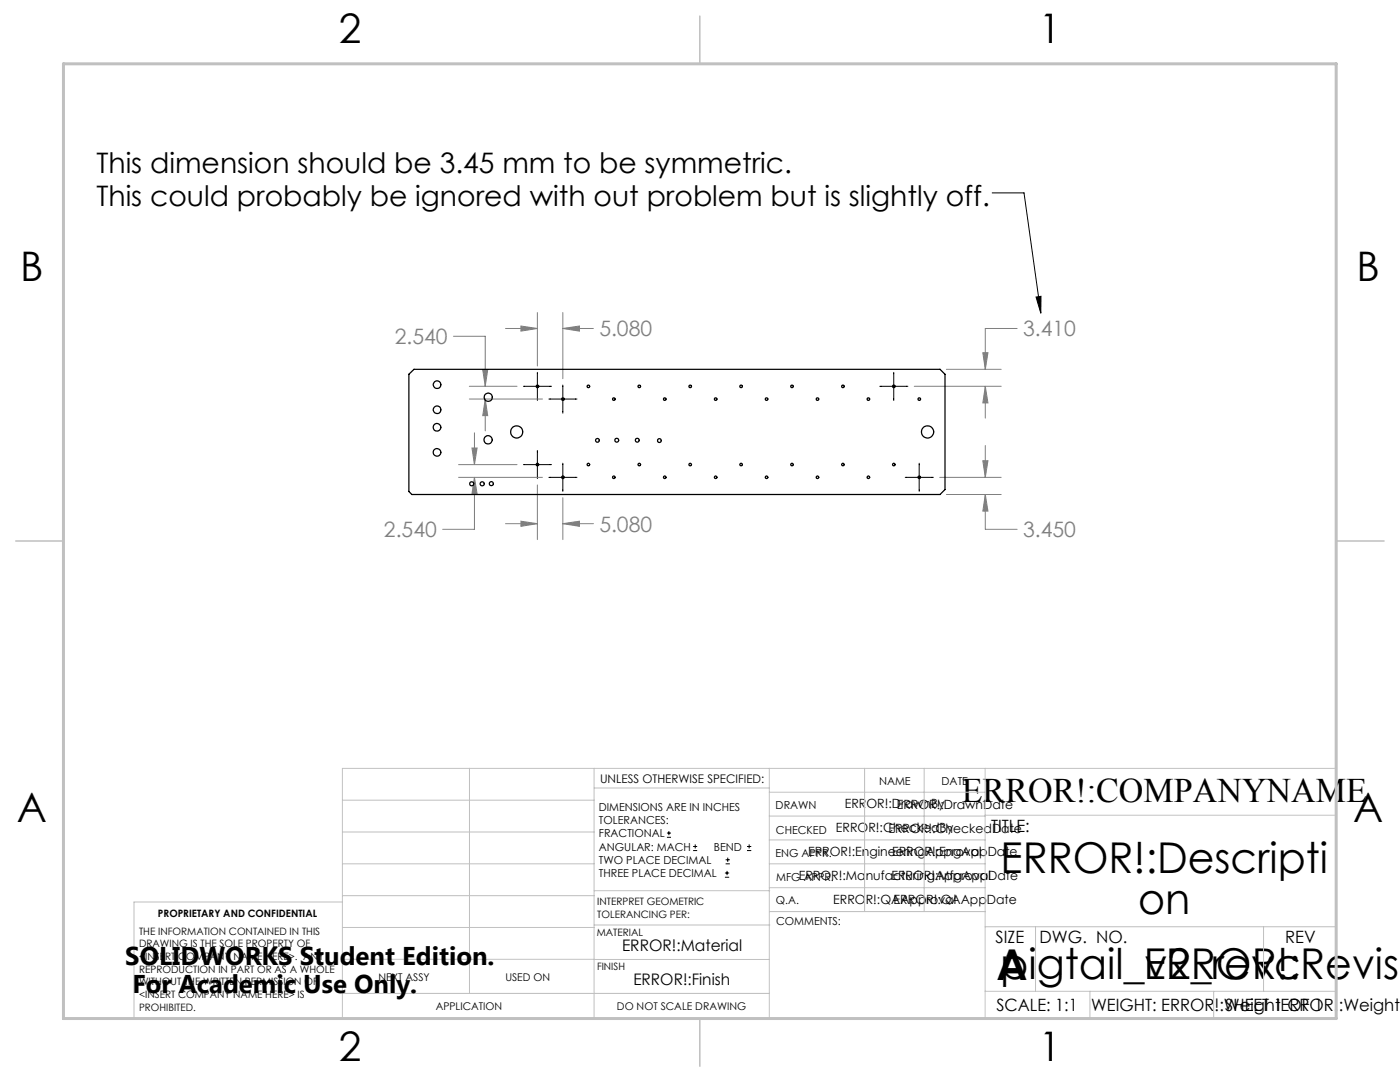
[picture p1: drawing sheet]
<svg xmlns="http://www.w3.org/2000/svg" width="279mm" height="216mm" viewBox="0 0 279 216" stroke-linecap="round" stroke-linejoin="round" font-family="sans-serif">
<g fill="none" stroke="#000" stroke-width=".2">
<path d="M198 38.5h6.4l3.3 24M206.8 59.3l1-.2-.1 3.4zM104.5 77.1h5.6M107.2 74.3v5.6M109.5 79.6h5.6M112.3 76.8v5.6M175.6 77.1h5.6M178.4 74.3v5.6M104.5 92.7h5.6M107.2 89.9v5.6M109.5 95.2h5.6M112.3 92.4v5.6"/>
<path d="M180.7 95.2h5.6M183.4 92.4v5.6M133.1 167.1h.8M133.1 166.2h.8M133.5 165.8v.9M138.3 169.7h.8M138.3 168.9h.8M138.7 168.5v.8M144.7 175h.8M144.7 174.2h.8M144.8 172.4h.9M144.8 171.6h.9"/>
<path d="M145.1 173.8v.8M145.2 171.1v.9M149.1 169.7h.8M149.1 168.9h.8M149.5 168.5v.8"/>
</g>
<g fill="none" stroke="#808080" stroke-width=".2">
<path d="M90.5 67.1h6.3v10M93.7 77.1h9.5M93.7 79.6h14.6M96.3 73.8h1l-.5 3.3zM96.8 79.6l.5 3.3h-1zM96.8 79.6v6.4M100.9 65.5h6.3M104 65.1l3.2 .4-3.2 .6zM107.2 62.4v10.6M112.3 65.5l3.3-.4v1zM112.3 62.4v13.2M112.3 65.5h6.1"/>
<path d="M182.5 77.1h17.3M188.9 73.7h10.9M196.1 70.4h1.1l-.6 3.3zM196.6 77.1l.6 3.3h-1.1zM196.6 77.1v6.3M203 65.5h-6.4v8.2M91.5 95.2h16.8M91.5 92.7h11.7M94.2 89.4h1l-.5 3.3zM94.7 95.3l.5 3.2h-1zM94.7 95.2v10.4h-6.4M94.7 86.4v6.3"/>
<path d="M107.2 96.8v10.9M112.3 99.3v8.4M187.5 95.2h12.3M188.9 98.7h10.9M196.1 91.9h1.1l-.6 3.4zM196.6 98.7l.6 3.3h-1.1zM196.6 98.7v6.9h6.4M196.6 88.9v6.3M100.9 104.5h6.3M104 104l3.2 .5-3.2 .5zM112.3 104.5l3.3-.5v1zM112.3 104.5h6.1"/>
</g>
<g fill="none" stroke="#c0c0c0" stroke-width=".2">
<path d="M68.3 159.7h50.3M93.7 153.3v44.9M118.6 153.3v49.9M118.6 157.2h34.9M153.5 153.3v49.9M153.5 158.1h43.1M172.5 153.3v28.6M184.4 153.3v28.6M196.6 153.3v49.9M68.3 180h-41.6v23.2h240v-49.9h-198.4v49.9M68.3 178.7h50.3M68.3 172.4h50.3"/>
<path d="M68.3 166h50.3M118.6 177.7h35M153.5 167.6h43.1M153.5 162.8h43.1M153.5 172.4h43.1M153.5 177.1h43.1M196.6 162.7h70.1M68.3 198.2h85.2M68.3 191.4l85.2 .1M68.3 185.1h50.3M118.6 184.6h35M153.6 181.9h43"/>
<path d="M196.6 197.8h70.1M196.6 184.9h70.1M206.7 184.9v12.9M217.5 197.8v5.4M242.2 197.8v5.4M252.2 184.9v12.9"/>
</g>
<path d="M139.7 3.2v9.5M3.1 107.9h9.6M266.7 107.9h9.5M139.7 203.2v9.6" fill="none" stroke="#c0c0c0" stroke-width=".3"/>
<path d="M12.7 12.7h254v190.5h-254z" fill="none" stroke="#c0c0c0" stroke-width=".6"/>
<path d="M206.8 59.3l1-.2-.1 3.4z" fill="#000"/>
<path d="M104 104l3.2 .5-3.2 .5zM112.3 104.5l3.3-.5v1zM94.7 95.3l.5 3.2h-1zM94.2 89.4h1l-.5 3.3zM196.1 91.9h1.1l-.6 3.4zM196.6 98.7l.6 3.3h-1.1zM196.6 77.1l.6 3.3h-1.1zM196.1 70.4h1.1l-.6 3.3zM112.3 65.5l3.3-.4v1zM104 65.1l3.2 .4-3.2 .6zM96.8 79.6l.5 3.3h-1zM96.3 73.8h1l-.5 3.3z" fill="#808080"/>
<g fill="none" stroke="#000" stroke-width=".25">
<path d="M81.6 74.7l1-1h105l1 1v23l-1 1h-105.4l-.6-.6z"/>
<circle cx="87.2" cy="76.8" r=".76"/>
<circle cx="97.4" cy="79.3" r=".82"/>
<circle cx="107.3" cy="77.1" r=".26"/>
<circle cx="112.3" cy="79.7" r=".26"/>
<circle cx="117.4" cy="77.1" r=".26"/>
<circle cx="122.5" cy="79.7" r=".26"/>
<circle cx="127.6" cy="77.1" r=".26"/>
<circle cx="132.7" cy="79.7" r=".26"/>
<circle cx="137.7" cy="77.1" r=".26"/>
<circle cx="142.8" cy="79.7" r=".26"/>
<circle cx="147.9" cy="77.1" r=".26"/>
<circle cx="153" cy="79.7" r=".26"/>
<circle cx="158.1" cy="77.1" r=".26"/>
<circle cx="163.1" cy="79.7" r=".26"/>
<circle cx="168.2" cy="77.1" r=".26"/>
<circle cx="173.3" cy="79.7" r=".26"/>
<circle cx="178.4" cy="77.1" r=".26"/>
<circle cx="183.5" cy="79.7" r=".26"/>
<circle cx="87.2" cy="85.3" r=".77"/>
<circle cx="87.2" cy="90.3" r=".77"/>
<circle cx="87.2" cy="81.8" r=".76"/>
<circle cx="94.1" cy="96.5" r=".41"/>
<circle cx="96.2" cy="96.5" r=".4"/>
<circle cx="97.4" cy="87.8" r=".84"/>
<circle cx="98" cy="96.5" r=".41"/>
<circle cx="103.1" cy="86.2" r="1.21"/>
<circle cx="107.3" cy="92.7" r=".26"/>
<circle cx="112.3" cy="95.3" r=".26"/>
<circle cx="117.4" cy="92.7" r=".26"/>
<circle cx="119.2" cy="87.9" r=".37"/>
<circle cx="122.5" cy="95.3" r=".26"/>
<circle cx="123.1" cy="87.9" r=".39"/>
<circle cx="127.2" cy="87.9" r=".39"/>
<circle cx="127.6" cy="92.7" r=".26"/>
<circle cx="131.6" cy="87.9" r=".38"/>
<circle cx="132.7" cy="95.3" r=".26"/>
<circle cx="137.7" cy="92.7" r=".26"/>
<circle cx="142.8" cy="95.3" r=".26"/>
<circle cx="147.9" cy="92.7" r=".26"/>
<circle cx="153" cy="95.3" r=".26"/>
<circle cx="158.1" cy="92.7" r=".26"/>
<circle cx="163.1" cy="95.3" r=".26"/>
<circle cx="168.2" cy="92.7" r=".26"/>
<circle cx="173.3" cy="95.3" r=".26"/>
<circle cx="178.4" cy="92.7" r=".26"/>
<circle cx="183.5" cy="95.3" r=".26"/>
<circle cx="185.1" cy="86.2" r="1.23"/>
</g>
<g font-size="8.5">
<text x="199.7" y="174.2">ERROR!:Descripti</text>
<text x="227.2" y="182.3">on</text>
<text x="198.9" y="195.5">A</text>
<text x="199.6" y="195.4">pigtail_v2_revc</text>
<text x="228.3" y="195.4">ERROR!:Revisi</text>
</g>
<g font-size="8.1">
<text x="67.6" y="8.5">2</text>
<text x="207.3" y="8.5">1</text>
<text x="4" y="56.2">B</text>
<text x="270.7" y="56.2">B</text>
<text x="3.3" y="164.1">A</text>
<text x="270" y="164.1">A</text>
<text x="67.6" y="211.7">2</text>
<text x="207.3" y="211.7">1</text>
</g>
<text font-size="6.9" x="191.9" y="160.1">ERROR!:COMPANYNAME</text>
<g font-size="5.6">
<text x="19.2" y="34.5">This dimension should be 3.45 mm to be symmetric.</text>
<text x="19.2" y="41.2">This could probably be ignored with out problem but is slightly off.</text>
</g>
<g font-size="5.1">
<text x="25" y="192.5">SOLIDWORKS Student Edition.</text>
<text x="26.4" y="198.1">For Academic Use Only.</text>
</g>
<g font-size="4.2" fill="#808080">
<text x="78.8" y="68.7">2.540</text>
<text x="119.6" y="67.1">5.080</text>
<text x="204.2" y="67.1">3.410</text>
<text x="76.6" y="107.2">2.540</text>
<text x="119.6" y="106.1">5.080</text>
<text x="204.2" y="107.2">3.450</text>
</g>
<g font-size="3.4">
<text x="197.8" y="166">TITLE:</text>
<text x="198.7" y="188.1">SIZE</text>
<text x="207.5" y="188.1">DWG. NO.</text>
<text x="256.5" y="188.2">REV</text>
<text x="198.8" y="201.7">SCALE: 1:1</text>
<text x="217.7" y="201.8">WEIGHT: ERROR!:WeightERROR!:Weight</text>
<text x="244.5" y="201.7">SHEET 1 OF 1</text>
</g>
<g font-size="3.2">
<text x="124.1" y="189.8">ERROR!:Material</text>
<text x="126.4" y="196.6">ERROR!:Finish</text>
</g>
<g font-size="2.5">
<text x="168.6" y="161.3">ERROR!:DrawnBy</text>
<text x="179" y="161.4">ERROR!:DrawnDate</text>
<text x="166.8" y="166.1">ERROR!:CheckedBy</text>
<text x="177.3" y="166.2">ERROR!:CheckedDate</text>
<text x="161.3" y="170.8">ERROR!:EngineeringApproval</text>
<text x="178" y="170.8">ERROR!:EngAppDate</text>
<text x="159.4" y="175.6">ERROR!:ManufacturingApproval</text>
<text x="177.9" y="175.6">ERROR!:MfgAppDate</text>
<text x="166.3" y="180.4">ERROR!:QAApproval</text>
<text x="178.3" y="180.3">ERROR!:QAAppDate</text>
</g>
<text font-size="2.4" x="119.8" y="156.2">UNLESS OTHERWISE SPECIFIED:</text>
<g font-size="2.2">
<text x="119.5" y="161.8">DIMENSIONS ARE IN INCHES</text>
<text x="154.8" y="161.4">DRAWN</text>
<text x="175.4" y="156.6">NAME</text>
<text x="187.9" y="156.7">DATE</text>
<text x="119.5" y="164.4">TOLERANCES:</text>
<text x="119.5" y="167.1">FRACTIONAL</text>
<text x="154.9" y="166.3">CHECKED</text>
<text x="119.5" y="169.7">ANGULAR: MACH</text>
<text x="119.5" y="172.4">TWO PLACE DECIMAL</text>
<text x="142.5" y="169.7">BEND</text>
<text x="154.8" y="171">ENG APPR.</text>
<text x="119.5" y="175">THREE PLACE DECIMAL</text>
<text x="154.9" y="175.7">MFG APPR.</text>
<text x="154.9" y="180.4">Q.A.</text>
<text x="154.9" y="184.6">COMMENTS:</text>
</g>
<g font-size="2.1">
<text x="75.5" y="195.7">NEXT ASSY</text>
<text x="100.9" y="195.7">USED ON</text>
<text x="86.9" y="201.5">APPLICATION</text>
<text x="123.1" y="201.6">DO NOT SCALE DRAWING</text>
</g>
<g font-size="2">
<text x="31.5" y="182.9">PROPRIETARY AND CONFIDENTIAL</text>
<text x="119.2" y="180.6">INTERPRET GEOMETRIC</text>
<text x="119.2" y="183.1">TOLERANCING PER:</text>
<text x="27.8" y="186.5">THE INFORMATION CONTAINED IN THIS</text>
<text x="27.8" y="189">DRAWING IS THE SOLE PROPERTY OF</text>
<text x="27.8" y="191.6">&lt;INSERT COMPANY NAME HERE&gt;. ANY</text>
<text x="119.1" y="186.7">MATERIAL</text>
<text x="27.8" y="194.1">REPRODUCTION IN PART OR AS A WHOLE</text>
<text x="27.8" y="196.6">WITHOUT THE WRITTEN PERMISSION OF</text>
<text x="119.1" y="193.5">FINISH</text>
<text x="27.8" y="199.1">&lt;INSERT COMPANY NAME HERE&gt; IS</text>
<text x="27.8" y="201.7">PROHIBITED.</text>
</g>
</svg>
